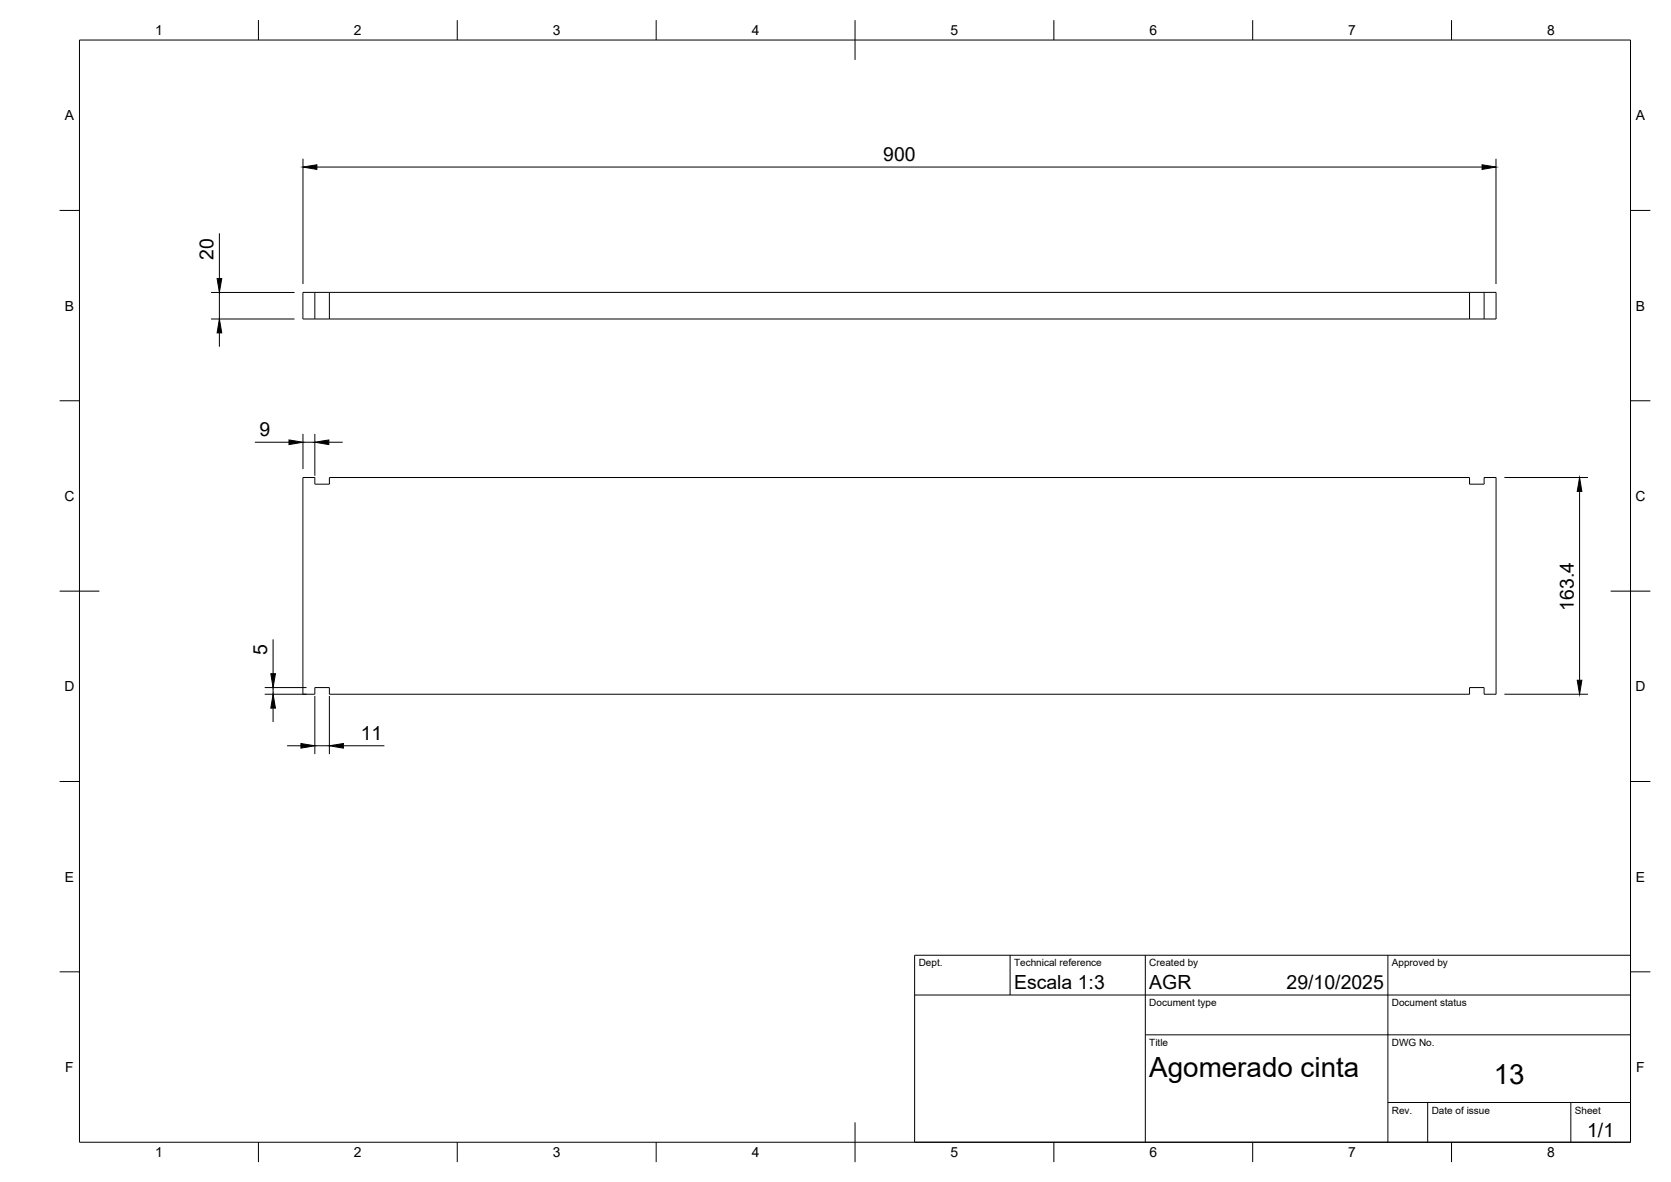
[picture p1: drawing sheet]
<svg xmlns="http://www.w3.org/2000/svg" width="420mm" height="297mm" viewBox="0 0 420 297" stroke-linecap="round" stroke-linejoin="round" font-family="sans-serif">
<!-- layer: Visible -->
<path d="M76.2 73.5h300v6.7h-300zM79.2 73.5v6.7M82.8 73.5v6.7M369.5 73.5v6.7M373.2 73.5v6.7M76.2 120h3v1.7h3.6v-1.7h286.7v1.7h3.7v-1.7h3v54.5h-3v-1.7h-3.7v1.7h-286.7v-1.7h-3.6v1.7h-3z" fill="none" stroke="#000" stroke-width=".25"/>
<!-- layer: BORDER -->
<g fill="none" stroke="#000" stroke-width=".25">
<path d="M20 10.1h390v276.9h-390zM65 5.1v5M115 5.1v5M165 5.1v5M215 5.1v10M265 5.1v5M315 5.1v5M365 5.1v5M15 52.9h5M410 52.9h5M15 100.7h5M410 100.7h5"/>
<path d="M15 148.6h10M405 148.6h10M15 196.4h5M410 196.4h5M15 244.2h5M410 244.2h5M65 287v5M115 287v5M165 287v5M215 282.1v9.9M265 287v5M315 287v5"/>
<path d="M365 287v5"/>
</g>
<!-- layer: TITLEBLOCK -->
<path d="M230 240.1h180v46.9h-180zM230 250h180M254 240.1v9.9M288 240.1v46.9M349 240.1v46.9M288 260.1h122M349 277.1h61M359 277.1v9.9M395 277.1v9.9" fill="none" stroke="#000" stroke-width=".25"/>
<!-- layer: FD_Dimensions -->
<g fill="none" stroke="#000" stroke-width=".25">
<path d="M76.2 39.9v31.5M376.2 39.9v31.5M55.2 58.6v11.4M79.7 42h293M53.1 73.5h21M55.2 73.5v6.7M53.1 80.2h21M55.2 83.7v3.5M64.1 111.1h8.6M76.2 109v8.9M76.2 111.1h3M79.2 109v10.6"/>
<path d="M82.7 111.1h3.5M378.3 120h21M397.2 123.5v47.4M66.6 174.5h10.5M66.6 172.8h10.5M68.7 160.7v8.6M68.7 172.8v1.7M68.7 178v3.4M79.2 174.9v14.6M82.8 174.9v14.6M378.3 174.5h21M72.2 187.4h3.5"/>
<path d="M79.2 187.4h3.6M86.3 187.4h10.3"/>
</g>
<path d="M76.2 42l3.5-.6v1.2zM372.7 41.4l3.5 .6-3.5 .6zM54.6 70h1.2l-.6 3.5zM55.2 80.2l.6 3.5h-1.2zM72.7 110.6l3.5 .5-3.5 .6zM79.2 111.1l3.5-.5v1.1zM397.2 120l.5 3.5h-1.1zM68.7 174.5l.6 3.5h-1.2zM68.1 169.3h1.2l-.6 3.5zM396.6 170.9h1.1l-.5 3.6zM75.7 186.8l3.5 .6-3.5 .6zM82.8 187.4l3.5-.6v1.2z" fill="#000" stroke="#000" stroke-width=".25"/>
<g font-size="7">
<text x="289" y="270.6">Agomerado cinta</text>
<text x="375.6" y="272.3">13</text>
</g>
<g font-size="4.9">
<text x="222.1" y="40.5">900</text>
<text x="53.7" y="65.2" transform="rotate(-90 53.7 65.2)">20</text>
<text x="65.3" y="109.7">9</text>
<text x="395.7" y="153.5" transform="rotate(-90 395.7 153.5)">163.4</text>
<text x="67.2" y="164.6" transform="rotate(-90 67.2 164.6)">5</text>
<text x="90.7" y="186">11</text>
<text x="255" y="248.5">Escala 1:3</text>
<text x="289" y="248.5">AGR</text>
<text x="323.5" y="248.5">29/10/2025</text>
<text x="399.1" y="285.7">1/1</text>
</g>
<g font-size="3.5">
<text x="39" y="8.8">1</text>
<text x="89" y="8.8">2</text>
<text x="139" y="8.8">3</text>
<text x="189" y="8.8">4</text>
<text x="239" y="8.8">5</text>
<text x="289" y="8.8">6</text>
<text x="339" y="8.8">7</text>
<text x="389" y="8.8">8</text>
<text x="16.3" y="30.2">A</text>
<text x="411.3" y="30.2">A</text>
<text x="16.3" y="78">B</text>
<text x="411.3" y="78">B</text>
<text x="16.2" y="125.9">C</text>
<text x="411.2" y="125.9">C</text>
<text x="16.2" y="173.7">D</text>
<text x="411.2" y="173.7">D</text>
<text x="16.3" y="221.6">E</text>
<text x="411.3" y="221.6">E</text>
<text x="16.4" y="269.4">F</text>
<text x="411.4" y="269.4">F</text>
<text x="39" y="290.8">1</text>
<text x="89" y="290.8">2</text>
<text x="139" y="290.8">3</text>
<text x="189" y="290.8">4</text>
<text x="239" y="290.8">5</text>
<text x="289" y="290.8">6</text>
<text x="339" y="290.8">7</text>
<text x="389" y="290.8">8</text>
</g>
<g font-size="2.5">
<text x="231" y="242.9">Dept.</text>
<text x="255" y="242.9">Technical reference</text>
<text x="289" y="242.9">Created by</text>
<text x="350" y="242.9">Approved by</text>
<text x="289" y="252.8">Document type</text>
<text x="350" y="252.8">Document status</text>
<text x="289" y="262.9">Title</text>
<text x="350" y="262.9">DWG No.</text>
<text x="350" y="279.9">Rev.</text>
<text x="360" y="279.9">Date of issue</text>
<text x="396" y="279.9">Sheet</text>
</g>
</svg>
